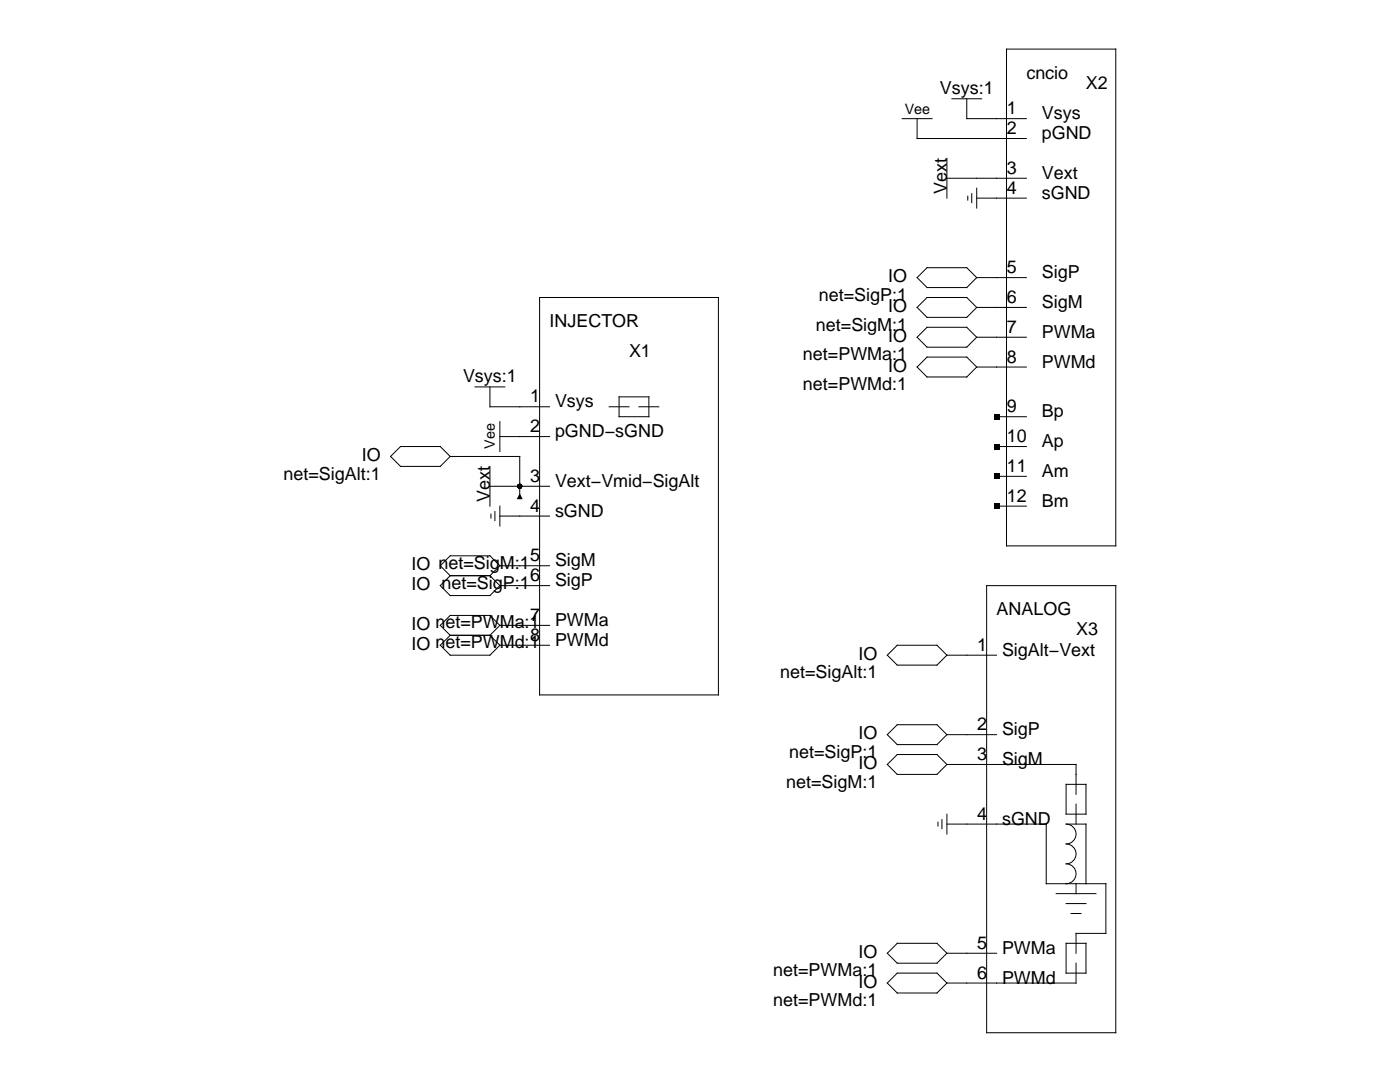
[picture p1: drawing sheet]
<svg xmlns="http://www.w3.org/2000/svg" width="279mm" height="216mm" viewBox="0 0 279 216" stroke-linecap="round" stroke-linejoin="round" font-family="sans-serif">
<g fill="none" stroke="#000" stroke-width=".2">
<path d="M190 19.7h5.9M192.9 19.7v4h11.9M200.9 9.8h21.8v99.1h-21.8zM180.1 23.7h5.9M183 23.7v3.9h21.8M189 35.6h15.8M189 31.6v7.9M193.1 39.1v.8M193.9 38.6v1.8M194.9 39.5h9.9M194.9 37.6v3.9M107.7 59.4h35.7v79.3h-35.7z"/>
<path d="M185 53.4h7.9l2 2-2 2h-7.9l-2-2zM185 59.4h7.9l2 1.9-2 2h-7.9l-2-2zM194.9 55.4h9.9M94.8 77.2h6M97.8 77.2v4h11.9M123.6 79.2h5.9v4h-5.9zM185 65.3h7.9l2 2-2 2h-7.9l-2-2zM185 71.3h7.9l2 1.9-2 2h-7.9l-2-2zM194.9 61.3h9.9M194.9 73.2h9.9M194.9 67.3h9.9M78 91.1l1.9-2h8l1.9 2-1.9 2h-8z"/>
<path d="M89.8 91.1h13.9v7.9M97.8 97h11.9M97.8 93.1v7.9M99.8 87.1h9.9M99.8 84.1v6M121.6 81.2h3.9M127.5 81.2h4M198.9 89.1h5.9M198.9 83.2h5.9M198.9 95h5.9M89.8 114.9l-1.9 2 1.9 1.9h8l2-1.9M89.8 114.9h8"/>
<path d="M97.8 114.9l2 2M98 102.6v.8M98.8 102.1v1.8M99.8 116.9h9.9M99.8 103h9.9M99.8 112.9h9.9M99.8 101v4M99.8 112.9l-2-2h-8l-1.9 2 1.9 2M99.8 112.9l-2 2M196.9 116.9h25.8v89.2h-25.8zM198.9 101h5.9M89.8 126.8l-1.9 2 1.9 1.9h8l2-1.9"/>
<path d="M89.8 126.8h8M97.8 126.8l2 2M99.8 128.8h9.9M99.8 124.8h9.9M99.8 124.8l-2-2h-8l-1.9 2 1.9 2M99.8 124.8l-2 2M177.1 130.7l2-1.9h7.9l2 1.9-2 2h-7.9zM189 130.7h9.9M177.1 152.5l2-1.9h7.9l2 1.9-2 2h-7.9zM179.1 144.6h7.9l2 2-2 2h-7.9l-2-2zM189 146.6h9.9M189 152.5h25.7v6"/>
<path d="M212.8 156.5h3.9v6h-3.9zM187.2 164v.8M188 163.5v1.8M189 162.5v3.9M189 164.4h19.8v11.9h11.9v9.9h-6v4M210.8 178.3h7.9M212.8 176.3a1.98 1.98 0 0 0 1.9-2 1.98 1.98 0 0 0-1.9-1.9 1.98 1.98 0 0 0 1.9-2 1.98 1.98 0 0 0-1.9-2 1.98 1.98 0 0 0 1.9-2 1.98 1.98 0 0 0-1.9-2h3.9v11.9M214.7 160.5v3.9M214.7 176.3v2M177.1 190.2l2-2h7.9l2 2-2 2h-7.9zM179.1 194.2h7.9l2 2-2 1.9h-7.9l-2-1.9zM189 190.2h9.9"/>
<path d="M212.8 188.2h3.9v6h-3.9zM212.8 180.3h3.9M213.8 182.3h1.9M214.7 192.2v4h-25.7"/>
</g>
<g fill="#000">
<path d="M103.7 98.4l.6 1.2h-1.2zM198.3 88.5h1.2v1.2h-1.2zM198.3 82.6h1.2v1.1h-1.2zM198.3 94.5h1.2v1.1h-1.2zM198.3 100.4h1.2v1.2h-1.2z"/>
<circle cx="103.7" cy="97" r=".5"/>
</g>
<g font-size="3.6">
<text x="204.8" y="15.7">cncio</text>
<text x="216.7" y="17.7">X2</text>
<text x="187.6" y="18.7">Vsys:1</text>
<text x="201" y="22.8">1</text>
<text x="207.9" y="23.8">Vsys</text>
<text x="201" y="26.7">2</text>
<text x="207.9" y="27.7">pGND</text>
<text x="201" y="34.7">3</text>
<text x="207.9" y="35.7">Vext</text>
<text x="189" y="38.8" transform="rotate(-90 189 38.8)">Vext</text>
<text x="201" y="38.6">4</text>
<text x="207.9" y="39.6">sGND</text>
<text x="177.3" y="56.3">IO</text>
<text x="201" y="54.5">5</text>
<text x="207.9" y="55.5">SigP</text>
<text x="109.7" y="65.3">INJECTOR</text>
<text x="162.8" y="66">net=SigM:1</text>
<text x="163.4" y="60">net=SigP:1</text>
<text x="177.3" y="62.3">IO</text>
<text x="201" y="60.5">6</text>
<text x="207.9" y="61.4">SigM</text>
<text x="125.5" y="71.3">X1</text>
<text x="160.3" y="71.9">net=PWMa:1</text>
<text x="177.3" y="68.2">IO</text>
<text x="201" y="66.4">7</text>
<text x="207.9" y="67.4">PWMa</text>
<text x="92.4" y="76.2">Vsys:1</text>
<text x="160.3" y="77.8">net=PWMd:1</text>
<text x="177.3" y="74.2">IO</text>
<text x="201" y="72.3">8</text>
<text x="207.9" y="73.3">PWMd</text>
<text x="105.8" y="80.3">1</text>
<text x="110.8" y="81.3">Vsys</text>
<text x="201" y="82.3">9</text>
<text x="207.9" y="83.3">Bp</text>
<text x="105.8" y="86.2">2</text>
<text x="110.8" y="87.2">pGND−sGND</text>
<text x="201" y="88.2">10</text>
<text x="207.9" y="89.2">Ap</text>
<text x="56.6" y="95.7">net=SigAlt:1</text>
<text x="72.2" y="92">IO</text>
<text x="201" y="94.2">11</text>
<text x="207.9" y="95.1">Am</text>
<text x="97.8" y="100.2" transform="rotate(-90 97.8 100.2)">Vext</text>
<text x="105.8" y="96.1">3</text>
<text x="110.8" y="97.1">Vext−Vmid−SigAlt</text>
<text x="201" y="100.1">12</text>
<text x="207.9" y="101.1">Bm</text>
<text x="105.8" y="102.1">4</text>
<text x="110.8" y="103.1">sGND</text>
<text x="82.1" y="113.8">IO net=SigM:1</text>
<text x="105.8" y="112">5</text>
<text x="110.8" y="113">SigM</text>
<text x="82.1" y="117.8">IO net=SigP:1</text>
<text x="105.8" y="116">6</text>
<text x="110.8" y="117">SigP</text>
<text x="82.1" y="125.7">IO net=PWMa:1</text>
<text x="105.8" y="123.9">7</text>
<text x="110.8" y="124.9">PWMa</text>
<text x="198.9" y="122.8">ANALOG</text>
<text x="82.1" y="129.7">IO net=PWMd:1</text>
<text x="105.8" y="127.9">8</text>
<text x="110.8" y="128.8">PWMd</text>
<text x="171.3" y="131.7">IO</text>
<text x="195" y="129.8">1</text>
<text x="200" y="130.8">SigAlt−Vext</text>
<text x="214.7" y="126.8">X3</text>
<text x="155.7" y="135.4">net=SigAlt:1</text>
<text x="171.3" y="147.5">IO</text>
<text x="195" y="145.7">2</text>
<text x="200" y="146.7">SigP</text>
<text x="157.5" y="151.2">net=SigP:1</text>
<text x="171.3" y="153.5">IO</text>
<text x="195" y="151.6">3</text>
<text x="200" y="152.6">SigM</text>
<text x="156.9" y="157.2">net=SigM:1</text>
<text x="195" y="163.5">4</text>
<text x="200" y="164.5">sGND</text>
<text x="171.3" y="191.2">IO</text>
<text x="195" y="189.3">5</text>
<text x="200" y="190.3">PWMa</text>
<text x="154.3" y="194.8">net=PWMa:1</text>
<text x="171.3" y="197.1">IO</text>
<text x="195" y="195.3">6</text>
<text x="200" y="196.3">PWMd</text>
<text x="154.3" y="200.7">net=PWMd:1</text>
</g>
<g font-size="2.9">
<text x="180.5" y="22.7">Vee</text>
<text x="98.8" y="89.6" transform="rotate(-90 98.8 89.6)">Vee</text>
</g>
</svg>
